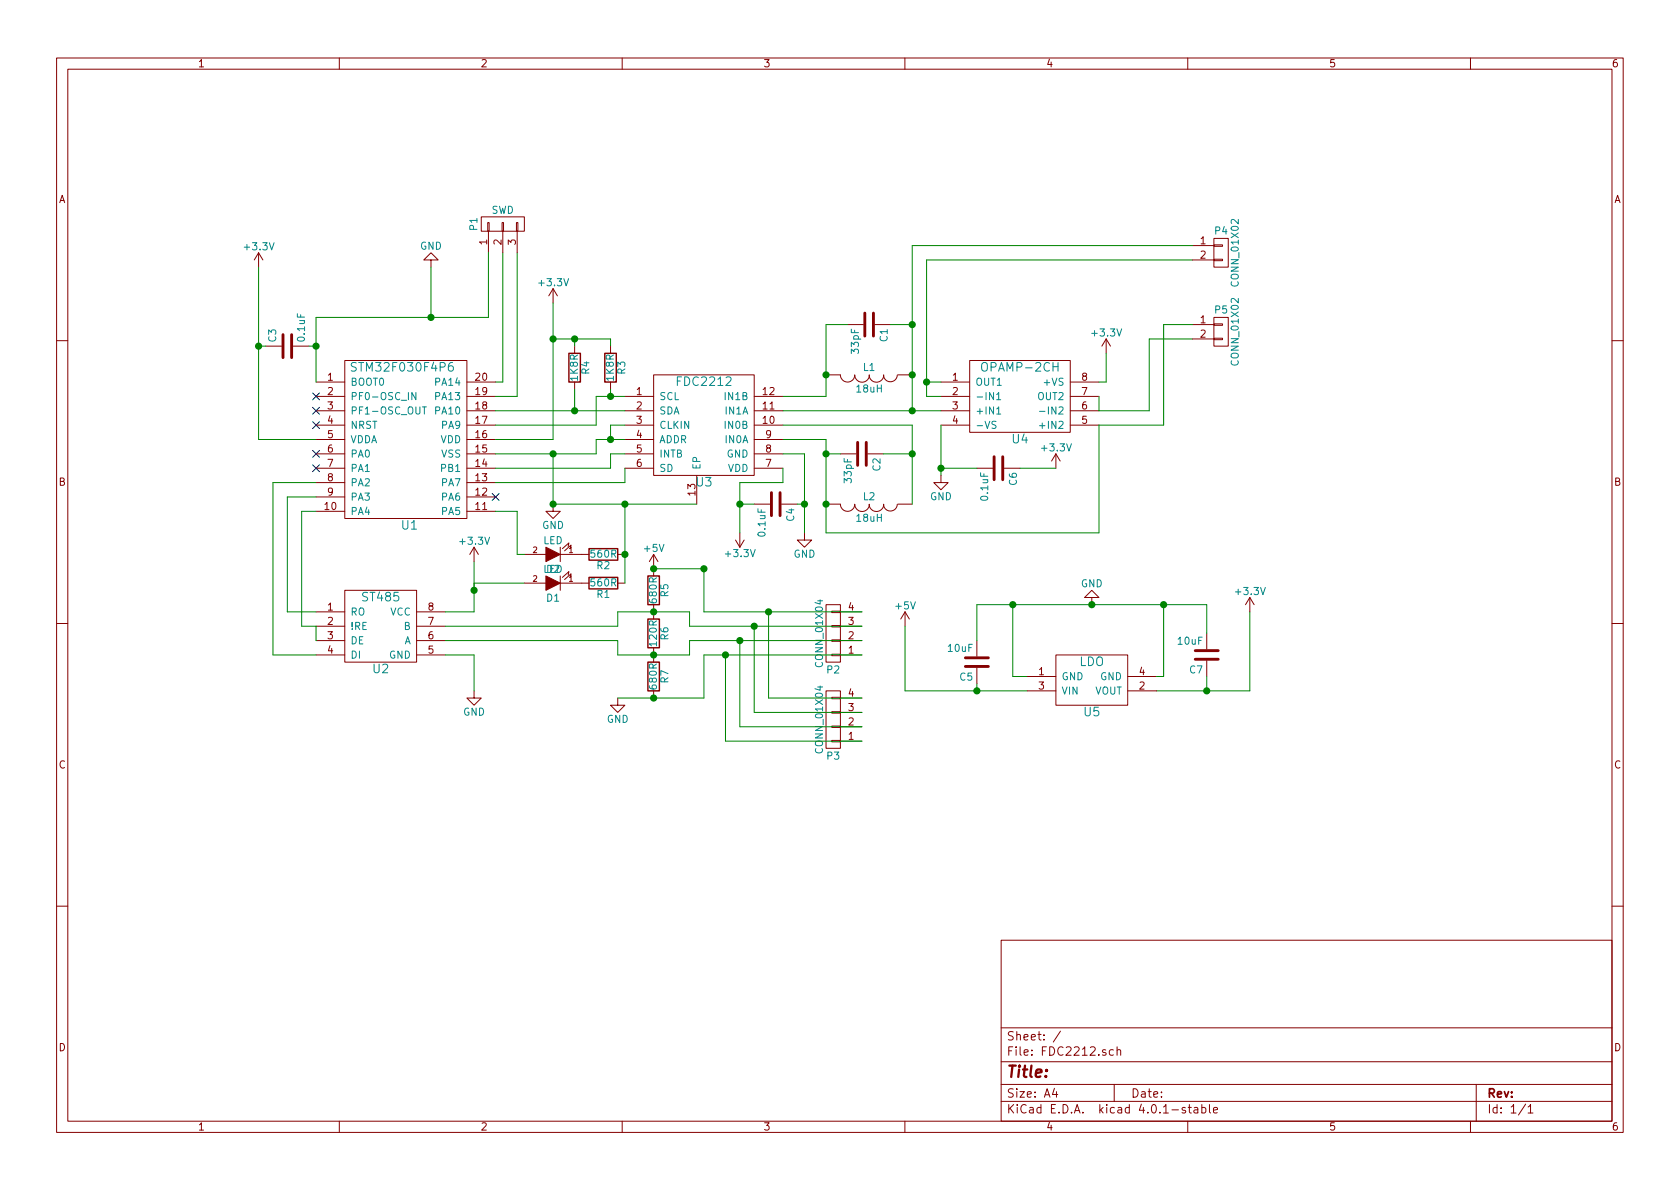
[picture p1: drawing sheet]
EESchema Schematic File Version 2
LIBS:power
LIBS:device
LIBS:transistors
LIBS:conn
LIBS:linear
LIBS:regul
LIBS:74xx
LIBS:cmos4000
LIBS:adc-dac
LIBS:memory
LIBS:xilinx
LIBS:microcontrollers
LIBS:dsp
LIBS:microchip
LIBS:analog_switches
LIBS:motorola
LIBS:texas
LIBS:intel
LIBS:audio
LIBS:interface
LIBS:digital-audio
LIBS:philips
LIBS:display
LIBS:cypress
LIBS:siliconi
LIBS:opto
LIBS:atmel
LIBS:contrib
LIBS:valves
LIBS:FDC2212-cache
EELAYER 25 0
EELAYER END
$Descr A4 11693 8268
encoding utf-8
Sheet 1 1
Title ""
Date ""
Rev ""
Comp ""
Comment1 ""
Comment2 ""
Comment3 ""
Comment4 ""
$EndDescr
$Comp
L FDC2212 U3
U 1 1
P 4550 2600
F 0 "U3" H 4900 1850 60  0000 C CNN
F 1 "FDC2212" H 4900 2550 60  0000 C CNN
F 2 "Housings_DFN_QFN:DFN-12-1EP_4x4mm_Pitch0.5mm" H 4900 1900 60  0001 C CNN
F 3 "" H 4900 1900 60  0000 C CNN
	1    4550 2600
	1    0    0    -1  
$EndComp
$Comp
L STM32F030F4P6 U1
U 1 1
P 2400 2500
F 0 "U1" H 2850 1350 60  0000 C CNN
F 1 "STM32F030F4P6" H 2800 2450 60  0000 C CNN
F 2 "Housings_SSOP:TSSOP-20_4.4x6.5mm_Pitch0.65mm" H 2400 2500 60  0001 C CNN
F 3 "" H 2400 2500 60  0000 C CNN
	1    2400 2500
	1    0    0    -1  
$EndComp
$Comp
L GND #PWR01
U 1 1
P 6550 3300
F 0 "#PWR01" H 6550 3050 50  0001 C CNN
F 1 "GND" H 6550 3150 50  0000 C CNN
F 2 "" H 6550 3300 50  0000 C CNN
F 3 "" H 6550 3300 50  0000 C CNN
	1    6550 3300
	1    0    0    -1  
$EndComp
$Comp
L +3.3V #PWR02
U 1 1
P 3850 2100
F 0 "#PWR02" H 3850 1950 50  0001 C CNN
F 1 "+3.3V" H 3850 2240 50  0000 C CNN
F 2 "" H 3850 2100 50  0000 C CNN
F 3 "" H 3850 2100 50  0000 C CNN
	1    3850 2100
	1    0    0    -1  
$EndComp
$Comp
L GND #PWR03
U 1 1
P 3850 3500
F 0 "#PWR03" H 3850 3250 50  0001 C CNN
F 1 "GND" H 3850 3350 50  0000 C CNN
F 2 "" H 3850 3500 50  0000 C CNN
F 3 "" H 3850 3500 50  0000 C CNN
	1    3850 3500
	1    0    0    -1  
$EndComp
$Comp
L +3.3V #PWR04
U 1 1
P 1800 1850
F 0 "#PWR04" H 1800 1700 50  0001 C CNN
F 1 "+3.3V" H 1800 1990 50  0000 C CNN
F 2 "" H 1800 1850 50  0000 C CNN
F 3 "" H 1800 1850 50  0000 C CNN
	1    1800 1850
	1    0    0    -1  
$EndComp
$Comp
L +3.3V #PWR05
U 1 1
P 7700 2450
F 0 "#PWR05" H 7700 2300 50  0001 C CNN
F 1 "+3.3V" H 7700 2590 50  0000 C CNN
F 2 "" H 7700 2450 50  0000 C CNN
F 3 "" H 7700 2450 50  0000 C CNN
	1    7700 2450
	1    0    0    -1  
$EndComp
$Comp
L INDUCTOR L1
U 1 1
P 6050 2600
F 0 "L1" V 6000 2600 50  0000 C CNN
F 1 "18uH" V 6150 2600 50  0000 C CNN
F 2 "Resistors_SMD:R_1210_HandSoldering" H 6050 2600 50  0001 C CNN
F 3 "" H 6050 2600 50  0000 C CNN
	1    6050 2600
	0    1    1    0   
$EndComp
$Comp
L C C2
U 1 1
P 6000 3150
F 0 "C2" H 6025 3250 50  0000 L CNN
F 1 "33pF" H 6025 3050 50  0000 L CNN
F 2 "Capacitors_SMD:C_0603_HandSoldering" H 6038 3000 50  0001 C CNN
F 3 "" H 6000 3150 50  0000 C CNN
	1    6000 3150
	0    1    1    0   
$EndComp
$Comp
L C C1
U 1 1
P 6050 2250
F 0 "C1" H 6075 2350 50  0000 L CNN
F 1 "33pF" H 6075 2150 50  0000 L CNN
F 2 "Capacitors_SMD:C_0603_HandSoldering" H 6088 2100 50  0001 C CNN
F 3 "" H 6050 2250 50  0000 C CNN
	1    6050 2250
	0    1    1    0   
$EndComp
$Comp
L INDUCTOR L2
U 1 1
P 6050 3500
F 0 "L2" V 6000 3500 50  0000 C CNN
F 1 "18uH" V 6150 3500 50  0000 C CNN
F 2 "Resistors_SMD:R_1210_HandSoldering" H 6050 3500 50  0001 C CNN
F 3 "" H 6050 3500 50  0000 C CNN
	1    6050 3500
	0    1    1    0   
$EndComp
$Comp
L GND #PWR06
U 1 1
P 5600 3700
F 0 "#PWR06" H 5600 3450 50  0001 C CNN
F 1 "GND" H 5600 3550 50  0000 C CNN
F 2 "" H 5600 3700 50  0000 C CNN
F 3 "" H 5600 3700 50  0000 C CNN
	1    5600 3700
	1    0    0    -1  
$EndComp
$Comp
L +3.3V #PWR07
U 1 1
P 5150 3700
F 0 "#PWR07" H 5150 3550 50  0001 C CNN
F 1 "+3.3V" H 5150 3840 50  0000 C CNN
F 2 "" H 5150 3700 50  0000 C CNN
F 3 "" H 5150 3700 50  0000 C CNN
	1    5150 3700
	-1   0    0    1   
$EndComp
$Comp
L ST485 U2
U 1 1
P 2400 4100
F 0 "U2" H 2650 3550 60  0000 C CNN
F 1 "ST485" H 2650 4050 60  0000 C CNN
F 2 "Housings_SOIC:SOIC-8_3.9x4.9mm_Pitch1.27mm" H 2400 4100 60  0001 C CNN
F 3 "" H 2400 4100 60  0000 C CNN
	1    2400 4100
	1    0    0    -1  
$EndComp
$Comp
L +3.3V #PWR08
U 1 1
P 3300 3900
F 0 "#PWR08" H 3300 3750 50  0001 C CNN
F 1 "+3.3V" H 3300 4040 50  0000 C CNN
F 2 "" H 3300 3900 50  0000 C CNN
F 3 "" H 3300 3900 50  0000 C CNN
	1    3300 3900
	1    0    0    -1  
$EndComp
$Comp
L GND #PWR09
U 1 1
P 3300 4800
F 0 "#PWR09" H 3300 4550 50  0001 C CNN
F 1 "GND" H 3300 4650 50  0000 C CNN
F 2 "" H 3300 4800 50  0000 C CNN
F 3 "" H 3300 4800 50  0000 C CNN
	1    3300 4800
	1    0    0    -1  
$EndComp
$Comp
L R R4
U 1 1
P 4000 2550
F 0 "R4" V 4080 2550 50  0000 C CNN
F 1 "1K8R" V 4000 2550 50  0000 C CNN
F 2 "Resistors_SMD:R_0603_HandSoldering" V 3930 2550 50  0001 C CNN
F 3 "" H 4000 2550 50  0000 C CNN
	1    4000 2550
	1    0    0    -1  
$EndComp
$Comp
L R R3
U 1 1
P 4250 2550
F 0 "R3" V 4330 2550 50  0000 C CNN
F 1 "1K8R" V 4250 2550 50  0000 C CNN
F 2 "Resistors_SMD:R_0603_HandSoldering" V 4180 2550 50  0001 C CNN
F 3 "" H 4250 2550 50  0000 C CNN
	1    4250 2550
	1    0    0    -1  
$EndComp
$Comp
L GND #PWR010
U 1 1
P 3000 1850
F 0 "#PWR010" H 3000 1600 50  0001 C CNN
F 1 "GND" H 3000 1700 50  0000 C CNN
F 2 "" H 3000 1850 50  0000 C CNN
F 3 "" H 3000 1850 50  0000 C CNN
	1    3000 1850
	-1   0    0    1   
$EndComp
$Comp
L GND #PWR011
U 1 1
P 7600 4200
F 0 "#PWR011" H 7600 3950 50  0001 C CNN
F 1 "GND" H 7600 4050 50  0000 C CNN
F 2 "" H 7600 4200 50  0000 C CNN
F 3 "" H 7600 4200 50  0000 C CNN
	1    7600 4200
	-1   0    0    1   
$EndComp
$Comp
L +3.3V #PWR012
U 1 1
P 8700 4250
F 0 "#PWR012" H 8700 4100 50  0001 C CNN
F 1 "+3.3V" H 8700 4390 50  0000 C CNN
F 2 "" H 8700 4250 50  0000 C CNN
F 3 "" H 8700 4250 50  0000 C CNN
	1    8700 4250
	1    0    0    -1  
$EndComp
$Comp
L CONN_01X04 P2
U 1 1
P 5800 4400
F 0 "P2" H 5800 4650 50  0000 C CNN
F 1 "CONN_01X04" V 5900 4400 50  0000 C CNN
F 2 "Pin_Headers:Pin_Header_Straight_1x04" H 5800 4400 50  0001 C CNN
F 3 "" H 5800 4400 50  0000 C CNN
	1    5800 4400
	-1   0    0    1   
$EndComp
$Comp
L +5V #PWR013
U 1 1
P 4550 3950
F 0 "#PWR013" H 4550 3800 50  0001 C CNN
F 1 "+5V" H 4550 4090 50  0000 C CNN
F 2 "" H 4550 3950 50  0000 C CNN
F 3 "" H 4550 3950 50  0000 C CNN
	1    4550 3950
	1    0    0    -1  
$EndComp
$Comp
L CONN_01X04 P3
U 1 1
P 5800 5000
F 0 "P3" H 5800 5250 50  0000 C CNN
F 1 "CONN_01X04" V 5900 5000 50  0000 C CNN
F 2 "Pin_Headers:Pin_Header_Straight_1x04" H 5800 5000 50  0001 C CNN
F 3 "" H 5800 5000 50  0000 C CNN
	1    5800 5000
	-1   0    0    1   
$EndComp
$Comp
L CONN_01X02 P5
U 1 1
P 8500 2300
F 0 "P5" H 8500 2450 50  0000 C CNN
F 1 "CONN_01X02" V 8600 2300 50  0000 C CNN
F 2 "Connect:SMB_Straight" H 8500 2300 50  0001 C CNN
F 3 "" H 8500 2300 50  0000 C CNN
	1    8500 2300
	1    0    0    -1  
$EndComp
$Comp
L CONN_01X02 P4
U 1 1
P 8500 1750
F 0 "P4" H 8500 1900 50  0000 C CNN
F 1 "CONN_01X02" V 8600 1750 50  0000 C CNN
F 2 "Connect:SMB_Straight" H 8500 1750 50  0001 C CNN
F 3 "" H 8500 1750 50  0000 C CNN
	1    8500 1750
	1    0    0    -1  
$EndComp
$Comp
L OPAMP-2CH U4
U 1 1
P 6750 2500
F 0 "U4" H 7100 1950 60  0000 C CNN
F 1 "OPAMP-2CH" H 7100 2450 60  0000 C CNN
F 2 "Housings_SSOP:MSOP-8_3x3mm_Pitch0.65mm" H 7100 2250 60  0001 C CNN
F 3 "" H 7100 2250 60  0000 C CNN
	1    6750 2500
	1    0    0    -1  
$EndComp
$Comp
L LED D2
U 1 1
P 3850 3850
F 0 "D2" H 3850 3950 50  0000 C CNN
F 1 "LED" H 3850 3750 50  0000 C CNN
F 2 "LEDs:LED_0603" H 3850 3850 50  0001 C CNN
F 3 "" H 3850 3850 50  0000 C CNN
	1    3850 3850
	-1   0    0    1   
$EndComp
$Comp
L LED D1
U 1 1
P 3850 4050
F 0 "D1" H 3850 4150 50  0000 C CNN
F 1 "LED" H 3850 3950 50  0000 C CNN
F 2 "LEDs:LED_0603" H 3850 4050 50  0001 C CNN
F 3 "" H 3850 4050 50  0000 C CNN
	1    3850 4050
	-1   0    0    1   
$EndComp
$Comp
L R R1
U 1 1
P 4200 4050
F 0 "R1" V 4280 4050 50  0000 C CNN
F 1 "560R" V 4200 4050 50  0000 C CNN
F 2 "Resistors_SMD:R_0603_HandSoldering" V 4130 4050 50  0001 C CNN
F 3 "" H 4200 4050 50  0000 C CNN
	1    4200 4050
	0    1    1    0   
$EndComp
$Comp
L R R2
U 1 1
P 4200 3850
F 0 "R2" V 4280 3850 50  0000 C CNN
F 1 "560R" V 4200 3850 50  0000 C CNN
F 2 "Resistors_SMD:R_0603_HandSoldering" V 4130 3850 50  0001 C CNN
F 3 "" H 4200 3850 50  0000 C CNN
	1    4200 3850
	0    1    1    0   
$EndComp
$Comp
L R R5
U 1 1
P 4550 4100
F 0 "R5" V 4630 4100 50  0000 C CNN
F 1 "680R" V 4550 4100 50  0000 C CNN
F 2 "Resistors_SMD:R_0603_HandSoldering" V 4480 4100 50  0001 C CNN
F 3 "" H 4550 4100 50  0000 C CNN
	1    4550 4100
	1    0    0    -1  
$EndComp
$Comp
L R R6
U 1 1
P 4550 4400
F 0 "R6" V 4630 4400 50  0000 C CNN
F 1 "120R" V 4550 4400 50  0000 C CNN
F 2 "Resistors_SMD:R_0603_HandSoldering" V 4480 4400 50  0001 C CNN
F 3 "" H 4550 4400 50  0000 C CNN
	1    4550 4400
	1    0    0    -1  
$EndComp
$Comp
L R R7
U 1 1
P 4550 4700
F 0 "R7" V 4630 4700 50  0000 C CNN
F 1 "680R" V 4550 4700 50  0000 C CNN
F 2 "Resistors_SMD:R_0603_HandSoldering" V 4480 4700 50  0001 C CNN
F 3 "" H 4550 4700 50  0000 C CNN
	1    4550 4700
	1    0    0    -1  
$EndComp
$Comp
L GND #PWR014
U 1 1
P 4300 4850
F 0 "#PWR014" H 4300 4600 50  0001 C CNN
F 1 "GND" H 4300 4700 50  0000 C CNN
F 2 "" H 4300 4850 50  0000 C CNN
F 3 "" H 4300 4850 50  0000 C CNN
	1    4300 4850
	1    0    0    -1  
$EndComp
$Comp
L CONN_01X03 P1
U 1 1
P 3500 1550
F 0 "P1" H 3500 1750 50  0000 C CNN
F 1 "SWD" V 3600 1550 50  0000 C CNN
F 2 "Pin_Headers:Pin_Header_Straight_1x03" H 3500 1550 50  0001 C CNN
F 3 "" H 3500 1550 50  0000 C CNN
	1    3500 1550
	0    -1   -1   0   
$EndComp
Wire Wire Line
	5450 2850 6550 2850
Wire Wire Line
	3850 3050 3450 3050
Wire Wire Line
	3850 2100 3850 3050
Wire Wire Line
	3450 3150 4150 3150
Wire Wire Line
	3850 3150 3850 3500
Wire Wire Line
	1800 3050 2200 3050
Wire Wire Line
	1800 1850 1800 3050
Wire Wire Line
	7700 2450 7700 2650
Wire Wire Line
	7700 2650 7650 2650
Wire Wire Line
	5750 2750 5450 2750
Wire Wire Line
	5750 2250 5750 2750
Wire Wire Line
	5750 2250 5900 2250
Connection ~ 5750 2600
Wire Wire Line
	6350 2250 6200 2250
Connection ~ 6350 2850
Wire Wire Line
	5450 3050 5750 3050
Wire Wire Line
	5750 3050 5750 3700
Wire Wire Line
	5850 3150 5750 3150
Connection ~ 5750 3150
Wire Wire Line
	5450 2950 6350 2950
Wire Wire Line
	6350 2950 6350 3500
Wire Wire Line
	6150 3150 6350 3150
Connection ~ 6350 3150
Wire Wire Line
	6350 1700 6350 2850
Connection ~ 6350 2600
Wire Wire Line
	5600 3150 5600 3700
Wire Wire Line
	5750 3700 7650 3700
Wire Wire Line
	7650 3700 7650 2950
Connection ~ 5750 3500
Wire Wire Line
	4150 2750 4350 2750
Wire Wire Line
	3450 2950 4150 2950
Wire Wire Line
	4150 2950 4150 2750
Wire Wire Line
	4350 3150 4250 3150
Wire Wire Line
	4250 3150 4250 3250
Wire Wire Line
	4250 3250 3450 3250
Wire Wire Line
	4350 3250 4350 3350
Wire Wire Line
	4350 3350 3450 3350
Wire Wire Line
	3450 2850 4350 2850
Wire Wire Line
	4150 3050 4350 3050
Wire Wire Line
	4150 3150 4150 3050
Connection ~ 3850 3150
Wire Wire Line
	4350 2950 4250 2950
Wire Wire Line
	4250 2950 4250 3050
Connection ~ 4250 3050
Wire Wire Line
	2200 4550 1900 4550
Wire Wire Line
	1900 4550 1900 3350
Wire Wire Line
	1900 3350 2200 3350
Wire Wire Line
	2200 3450 2000 3450
Wire Wire Line
	2000 3450 2000 4250
Wire Wire Line
	2000 4250 2200 4250
Wire Wire Line
	2200 3550 2100 3550
Wire Wire Line
	2100 3550 2100 4350
Wire Wire Line
	2100 4350 2200 4350
Wire Wire Line
	3300 4250 3100 4250
Wire Wire Line
	3300 3900 3300 4250
Wire Wire Line
	4900 4550 6000 4550
Wire Wire Line
	3850 2350 4250 2350
Wire Wire Line
	4000 2350 4000 2400
Connection ~ 4000 2350
Connection ~ 3850 2350
Wire Wire Line
	4250 2700 4250 2750
Connection ~ 4250 2750
Wire Wire Line
	4000 2700 4000 2850
Connection ~ 4000 2850
Wire Wire Line
	4250 2350 4250 2400
Wire Wire Line
	3000 1850 3000 2200
Wire Wire Line
	2200 2200 3400 2200
Wire Wire Line
	2200 2200 2200 2650
Wire Wire Line
	7050 4700 7150 4700
Wire Wire Line
	8050 4800 8700 4800
Wire Wire Line
	8700 4800 8700 4250
Wire Wire Line
	4900 4250 6000 4250
Wire Wire Line
	4800 4450 6000 4450
Wire Wire Line
	4300 4350 3100 4350
Wire Wire Line
	4800 4350 6000 4350
Wire Wire Line
	5350 4850 6000 4850
Wire Wire Line
	5250 4950 6000 4950
Wire Wire Line
	5150 5050 6000 5050
Wire Wire Line
	5050 5150 6000 5150
Wire Wire Line
	7650 2950 8100 2950
Wire Wire Line
	8000 2850 7650 2850
Connection ~ 6350 2250
Wire Wire Line
	7650 2850 7650 2750
Wire Wire Line
	6450 2650 6550 2650
Wire Wire Line
	6450 2750 6550 2750
Connection ~ 6450 2650
Wire Wire Line
	4300 4250 4300 4350
Wire Wire Line
	4300 4250 4800 4250
Wire Wire Line
	4800 4250 4800 4350
Connection ~ 4550 4250
Connection ~ 4550 4550
Connection ~ 4550 4850
Wire Wire Line
	4900 4850 4900 4550
Wire Wire Line
	4900 3950 4900 4250
Wire Wire Line
	5350 4850 5350 4250
Connection ~ 5350 4250
Wire Wire Line
	5250 4950 5250 4350
Connection ~ 5250 4350
Wire Wire Line
	5150 5050 5150 4450
Connection ~ 5150 4450
Wire Wire Line
	5050 5150 5050 4550
Connection ~ 5050 4550
Connection ~ 4550 3950
Wire Wire Line
	3100 4450 4300 4450
Wire Wire Line
	4300 4450 4300 4550
Wire Wire Line
	4300 4550 4800 4550
Wire Wire Line
	4800 4550 4800 4450
Wire Wire Line
	3400 2200 3400 1750
Connection ~ 3000 2200
Wire Wire Line
	3450 2650 3500 2650
Wire Wire Line
	3500 2650 3500 1750
Wire Wire Line
	3450 2750 3600 2750
Wire Wire Line
	3600 2750 3600 1750
Wire Wire Line
	2200 4350 2200 4450
Wire Wire Line
	6550 2950 6550 3300
NoConn ~ 2200 2750
NoConn ~ 2200 2850
NoConn ~ 2200 2950
NoConn ~ 2200 3250
NoConn ~ 3450 3450
Wire Wire Line
	4300 4850 4900 4850
Wire Wire Line
	3300 4800 3300 4550
Wire Wire Line
	3300 4550 3100 4550
Wire Wire Line
	6300 4800 7150 4800
Connection ~ 4900 3950
$Comp
L +5V #PWR015
U 1 1
P 6300 4350
F 0 "#PWR015" H 6300 4200 50  0001 C CNN
F 1 "+5V" H 6300 4490 50  0000 C CNN
F 2 "" H 6300 4350 50  0000 C CNN
F 3 "" H 6300 4350 50  0000 C CNN
	1    6300 4350
	1    0    0    -1  
$EndComp
Wire Wire Line
	6300 4350 6300 4800
Wire Wire Line
	4550 3950 4900 3950
$Comp
L C C5
U 1 1
P 6800 4600
F 0 "C5" H 6825 4700 50  0000 L CNN
F 1 "10uF" H 6825 4500 50  0000 L CNN
F 2 "Capacitors_SMD:C_0603_HandSoldering" H 6838 4450 50  0001 C CNN
F 3 "" H 6800 4600 50  0000 C CNN
	1    6800 4600
	-1   0    0    1   
$EndComp
$Comp
L C C7
U 1 1
P 8400 4550
F 0 "C7" H 8425 4650 50  0000 L CNN
F 1 "10uF" H 8425 4450 50  0000 L CNN
F 2 "Capacitors_SMD:C_0603_HandSoldering" H 8438 4400 50  0001 C CNN
F 3 "" H 8400 4550 50  0000 C CNN
	1    8400 4550
	-1   0    0    1   
$EndComp
$Comp
L LDO U5
U 1 1
P 7350 4550
F 0 "U5" H 7600 4150 60  0000 C CNN
F 1 "LDO" H 7600 4500 60  0000 C CNN
F 2 "TO_SOT_Packages_SMD:SOT-223" H 7350 4550 60  0001 C CNN
F 3 "" H 7350 4550 60  0000 C CNN
	1    7350 4550
	1    0    0    -1  
$EndComp
Wire Wire Line
	6800 4200 8400 4200
Wire Wire Line
	7050 4200 7050 4700
Wire Wire Line
	8400 4200 8400 4400
Wire Wire Line
	8400 4700 8400 4800
Connection ~ 8400 4800
Connection ~ 7600 4200
Wire Wire Line
	6800 4200 6800 4450
Connection ~ 7050 4200
Wire Wire Line
	6800 4750 6800 4800
Connection ~ 6800 4800
$Comp
L C C4
U 1 1
P 5400 3500
F 0 "C4" H 5425 3600 50  0000 L CNN
F 1 "0.1uF" H 5425 3400 50  0000 L CNN
F 2 "Capacitors_SMD:C_0603_HandSoldering" H 5438 3350 50  0001 C CNN
F 3 "" H 5400 3500 50  0000 C CNN
	1    5400 3500
	0    1    1    0   
$EndComp
Wire Wire Line
	5600 3500 5550 3500
Connection ~ 5600 3500
Wire Wire Line
	5450 3250 5450 3350
Wire Wire Line
	5450 3350 5150 3350
Wire Wire Line
	5150 3350 5150 3700
Wire Wire Line
	5250 3500 5150 3500
Connection ~ 5150 3500
$Comp
L C C6
U 1 1
P 6950 3250
F 0 "C6" H 6975 3350 50  0000 L CNN
F 1 "0.1uF" H 6975 3150 50  0000 L CNN
F 2 "Capacitors_SMD:C_0603_HandSoldering" H 6988 3100 50  0001 C CNN
F 3 "" H 6950 3250 50  0000 C CNN
	1    6950 3250
	0    1    1    0   
$EndComp
$Comp
L +3.3V #PWR016
U 1 1
P 7350 3250
F 0 "#PWR016" H 7350 3100 50  0001 C CNN
F 1 "+3.3V" H 7350 3390 50  0000 C CNN
F 2 "" H 7350 3250 50  0000 C CNN
F 3 "" H 7350 3250 50  0000 C CNN
	1    7350 3250
	1    0    0    -1  
$EndComp
Wire Wire Line
	7350 3250 7100 3250
Wire Wire Line
	6800 3250 6550 3250
$Comp
L C C3
U 1 1
P 2000 2400
F 0 "C3" H 2025 2500 50  0000 L CNN
F 1 "0.1uF" H 2025 2300 50  0000 L CNN
F 2 "Capacitors_SMD:C_0603_HandSoldering" H 2038 2250 50  0001 C CNN
F 3 "" H 2000 2400 50  0000 C CNN
	1    2000 2400
	0    -1   -1   0   
$EndComp
Wire Wire Line
	1850 2400 1800 2400
Connection ~ 1800 2400
Wire Wire Line
	2150 2400 2200 2400
Connection ~ 2200 2400
Connection ~ 6550 3250
Wire Wire Line
	5600 3150 5450 3150
Wire Wire Line
	8050 4700 8100 4700
Wire Wire Line
	8100 4700 8100 4200
Connection ~ 8100 4200
Wire Wire Line
	3850 3500 4850 3500
Connection ~ 3850 3500
Wire Wire Line
	8300 1700 6350 1700
Wire Wire Line
	6450 1800 6450 2750
Wire Wire Line
	6450 1800 8300 1800
Wire Wire Line
	3450 3550 3600 3550
Wire Wire Line
	4350 3500 4350 4050
Connection ~ 4350 3500
Wire Wire Line
	3600 3550 3600 3850
Wire Wire Line
	3600 3850 3650 3850
Connection ~ 4350 3850
Wire Wire Line
	3650 4050 3300 4050
Wire Wire Line
	3300 4050 3300 4100
Connection ~ 3300 4100
NoConn ~ 2200 3150
Wire Wire Line
	8000 2850 8000 2350
Wire Wire Line
	8000 2350 8300 2350
Wire Wire Line
	8100 2950 8100 2250
Wire Wire Line
	8100 2250 8300 2250
$EndSCHEMATC
